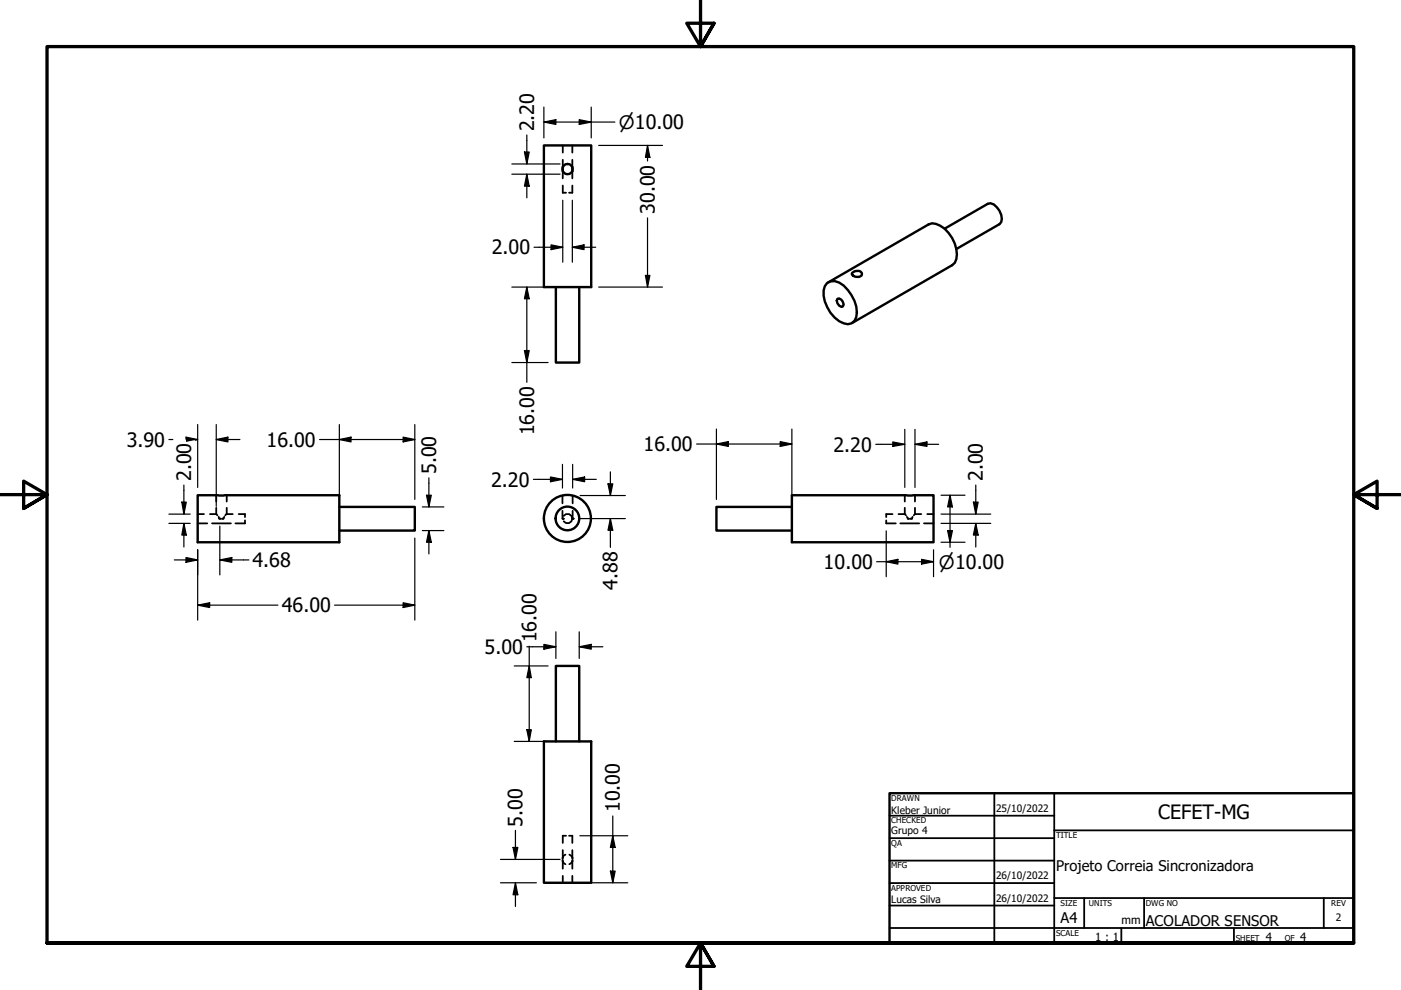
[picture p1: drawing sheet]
<svg xmlns="http://www.w3.org/2000/svg" width="297mm" height="210mm" viewBox="0 0 297 210" stroke-linecap="round" stroke-linejoin="round" font-family="sans-serif">
<!-- layer: Hidden (ANSI) -->
<g fill="none" stroke="#000" stroke-width=".38">
<path d="M119.3 39.3v1.6h.7M119.3 30.8v1.6M119.3 33.9v1.5M119.3 36.3v1.5M121.3 39.3v1.6h-.7M121.3 30.8v1.6M121.3 33.9v1.5M121.3 36.3v1.5M41.9 109h1.3M41.9 111h2M44.5 109h1.3M45 111h4"/>
<path d="M45.8 109l.3 .3M45.8 105v1.3M45.8 107.7v1.3M46.4 109.6l.1 .4M46.5 110h.3M47.1 110h.3M47.4 110h-.3M47.6 109.6l-.2 .4M48.1 109l-.3 .3M48.1 105v1.3M48.1 107.7v1.3M48.1 109h1.2"/>
<path d="M50.6 109h1.3v.6M51.9 110.3v.7h-2M119.3 108.3v1.7M119.3 105.1v1.6M119.5 109.4l.5-.4h.6l.6 .4 .1 .6-.1 .5-.6 .4h-.6l-.5-.4M121.4 105.1v1.6M121.4 108.3v1.7M187.9 110.3v.7h2M189.2 109h-1.3v.6M190.5 109h1.3M190.9 111h4M191.8 109l.3 .3"/>
<path d="M191.8 105v1.3M191.8 107.7v1.3M192.3 109.6l.2 .4M192.5 110h.2M193 110h.4M193.4 110h-.4M193.5 109.6l-.1 .4M194 109l-.3 .3M194 109h1.3M194 105v1.3M194 107.7v1.3M195.9 111h2"/>
<path d="M196.6 109h1.3M120 177.2h-.7v1.5M120.6 177.2h.7v1.5M119.3 182.3a1.01 1.01 0 0 0 .6 .9M119.3 180.2v1.8M119.3 182.3v1.9M119.3 185.7v1.5M119.9 181.2a.86 .86 0 0 0-.6 .8M120.7 181.2l.5 .4 .2 .4M121.3 180.2v1.8M121.3 182.3v1.9M121.3 185.7v1.5"/>
<path d="M121.4 182.3l-.1 .4-.6 .5"/>
</g>
<g fill="#000">
<circle cx="119.3" cy="110" r=".19"/>
<circle cx="121.3" cy="110" r=".19"/>
<circle cx="121.4" cy="110" r=".19"/>
</g>
<!-- layer: Visible (ANSI) -->
<g fill="none" stroke="#000" stroke-width=".51">
<path d="M115.3 30.8h10v30.1h-10zM119.3 35.4v.9M121.3 35.4v.9M175.4 60a2.75 2.75 0 0 1 3.5 .6 7.4 7.4 0 0 1 2.6 6.6 1.87 1.87 0 0 1-2.6 1.4 7.2 7.2 0 0 1-4.3-7l.3-.9zM175.6 59.9l21.2-12.3a3.2 3.2 0 0 1 3.5 .9 7.2 7.2 0 0 1 2.5 6.5l-.4 .7-.5 .5-21.2 12.3M180.7 57.9a1.46 1.46 0 0 1 2-.1 .6 .6 0 0 1-.6 .9 1.34 1.34 0 0 1-1.5-.6zM200.3 48.5l9.1-5.3 .6-.1a3.5 3.5 0 0 1 2.3 4l-.4 .4-9.1 5.3M117.9 60.9v16h4.9v-16M177.5 63.3a1.11 1.11 0 0 1 1.1 .5 1.11 1.11 0 0 1 .1 1.2 1.14 1.14 0 0 1-1.2-1.7zM41.9 105h30v10h-30zM71.9 107.5h16v5h-16M167.9 105h30v10h-30z"/>
<path d="M167.9 107.5h-16v5h16M115.3 157.2h10v30h-10zM117.9 157.2v-16h4.9v16"/>
<circle cx="120.4" cy="35.9" r="1.09"/>
<circle cx="120.3" cy="109.9" r="2.51"/>
<circle cx="120.3" cy="109.9" r="5"/>
</g>
<!-- layer: Border (ANSI) -->
<path d="M148.5 -.1v10l-2.9-5h5.8l-2.9 5 2.9-5M0 104.9h10l-5-2.9v5.8l5-2.9-5 2.9M297 104.9h-10l5-2.9v5.8l-5-2.9 5 2.9M10 199.9v-190h277v190h-277h277M151.4 204.9l-2.9-5 2.9 5h-5.8l2.9-5v10" fill="none" stroke="#000" stroke-width=".7"/>
<!-- layer: Title (ANSI) -->
<g fill="none" stroke="#000" stroke-width=".38">
<path d="M188.6 172.9h34.9M188.6 177.7h34.9M210.8 168.2v31.7M223.5 176.1h63.5M223.5 168.2v31.7M188.6 196.8h98.4M188.6 182.5h34.9M188.6 187.2h34.9M188.6 192h34.9M223.5 190.4h63.5M229.9 190.4v6.4M237.7 196.8v3.1"/>
<path d="M242.6 190.4v6.4M261.6 196.8v3.1M280.7 190.4v6.4"/>
</g>
<path d="M188.6 168.2h98.4v31.7h-98.4z" fill="none" stroke="#000" stroke-width=".51"/>
<!-- layer: Dimension (ANSI) -->
<g fill="none" stroke="#000" stroke-width=".25">
<path d="M108.5 34.8h10.2M108.5 36.9h10.2M111.2 32.2h1l-.5 2.6zM111.7 36.9l.5 2.6h-1zM111.7 28.6v6.2M111.7 36.9v5M115.3 25.9l2.6-.5v1zM115.3 25.9h15.1M115.3 22.7v6.5M122.8 25.4l2.5 .5-2.5 .5zM125.3 22.7v6.5M126.9 30.8h13.6"/>
<path d="M137.3 30.8l.5 2.6h-1zM137.3 30.8v3.3M113.2 52.4h6.1M116.8 51.9l2.5 .5-2.5 .5zM119.3 42.5v13.1M121.3 52.4l2.5-.5v1zM121.3 52.4h5M121.3 42.5v13.1M136.8 58.4h1l-.5 2.5zM137.3 46.2v14.7M108.5 60.9h7.7M108.5 76.9h7.7"/>
<path d="M111.2 74.3h1l-.5 2.6zM111.7 60.9l.5 2.4h-1zM111.7 60.9v20.2M126.9 60.9h13.6M35.8 93.2h.8M39.4 93.1v-.4l2.5 .5M41.4 93.2h.5l-.5 .1M41.9 90v13.3M45.8 93.2l2.5-.5v1zM45.8 93.2h5.1M45.8 90v17.4M67.8 93.2h20.1"/>
<path d="M71.9 93.2l2.5-.5v1zM71.9 90v15.9M85.5 92.7l2.4 .5-2.4 .5zM87.9 90v15.9M119.3 98.5v5M121.4 98.5v5M147.7 94.1h20.2M151.9 94.1l2.5-.5v1.1zM151.9 91v14.9M165.4 93.6l2.5 .5-2.5 .6zM167.9 91v14.9M185.7 94.2h6.1"/>
<path d="M189.3 93.7l2.5 .5-2.5 .5zM191.8 91v12.3M194 94.2l2.5-.5v1zM194 94.2h5M194 91v12.3M35.8 109h4.5M35.8 111h4.5M37 118.7h4.9M38.5 106.5h1l-.5 2.5zM39 111l.5 2.4h-1zM39 102.8v6.2M39 111v5"/>
<path d="M39.4 118.2l2.5 .5-2.5 .5zM41.9 116.6v14.9M46.6 118.7l2.5-.5v1zM46.6 118.7h6.2M46.6 111.5v10.4M87.9 114.1v17.4M89.5 112.5h4.6M89.5 107.5h4.6M90.4 105h1l-.5 2.5zM90.9 112.5l.5 2.5h-1zM90.9 101.3v6.2M90.9 112.5v4.9"/>
<path d="M113.1 101.6h6.2M116.7 101.1l2.6 .5-2.6 .5zM121.4 101.6l2.6-.5v1zM121.4 101.6h5M123 110h9.6M123 105.1h9.6M128.9 102.6h1l-.5 2.5zM129.4 110l.5 2.4h-1zM129.4 100v5.1M129.4 110v6M185.9 119.1h12M187.9 119.1l2.5-.5v1z"/>
<path d="M187.9 112.6v9.7M195.4 118.6l2.5 .5-2.5 .5zM197.9 116.6v5.7M199.5 109h10.6M199.5 111h10.6M199.5 105h5.1M199.5 115h5.1M200.9 112.5h1l-.5 2.5zM201.4 105l.5 2.5h-1zM201.4 105v11M206.4 106.5h1l-.5 2.5zM206.9 111l.5 2.4h-1z"/>
<path d="M206.9 102.8v6.2M206.9 111v5M41.9 128.3l2.5-.5v1zM41.9 128.3h17M70.9 128.3h17M85.5 127.8l2.4 .5-2.4 .5zM111.7 137.1h6.2M112.2 137v20.2M115.3 136.6l2.6 .5-2.6 .5zM117.9 134v5.6M122.8 137.1l2.5-.5v1zM122.8 137.1h5"/>
<path d="M122.8 134v5.6M109 141.2h7.2M109 157.2h7.2M111.7 154.7h.9l-.4 2.5zM112.2 141.2l.4 2.5h-.9zM108.8 179.7h1l-.5 2.5zM109.3 176.1v6.1M122.9 177.2h10.2M129.9 177.2l.5 2.5h-1zM129.9 173v14.2M106.1 187.2h7.6M106.1 182.2h12.6"/>
<path d="M109.3 187.2l.5 2.5h-1zM109.3 187.2v5M122.9 187.2h10.2M129.4 184.7h1l-.5 2.5z"/>
</g>
<g fill="#000">
<path d="M111.2 32.2h1l-.5 2.6z" fill-rule="evenodd"/>
<path d="M111.7 36.9l.5 2.6h-1z" fill-rule="evenodd"/>
<path d="M115.3 25.9l2.6-.5v1z" fill-rule="evenodd"/>
<path d="M122.8 25.4l2.5 .5-2.5 .5z" fill-rule="evenodd"/>
<path d="M137.3 30.8l.5 2.6h-1z" fill-rule="evenodd"/>
<path d="M116.8 51.9l2.5 .5-2.5 .5z" fill-rule="evenodd"/>
<path d="M121.3 52.4l2.5-.5v1z" fill-rule="evenodd"/>
<path d="M136.8 58.4h1l-.5 2.5z" fill-rule="evenodd"/>
<path d="M111.2 74.3h1l-.5 2.6z" fill-rule="evenodd"/>
<path d="M111.7 60.9l.5 2.4h-1z" fill-rule="evenodd"/>
<path d="M39.4 92.7l2.5 .5-2.5 .5z" fill-rule="evenodd"/>
<path d="M45.8 93.2l2.5-.5v1z" fill-rule="evenodd"/>
<path d="M71.9 93.2l2.5-.5v1z" fill-rule="evenodd"/>
<path d="M85.5 92.7l2.4 .5-2.4 .5z" fill-rule="evenodd"/>
<path d="M151.9 94.1l2.5-.5v1.1z" fill-rule="evenodd"/>
<path d="M165.4 93.6l2.5 .5-2.5 .6z" fill-rule="evenodd"/>
<path d="M189.3 93.7l2.5 .5-2.5 .5z" fill-rule="evenodd"/>
<path d="M194 94.2l2.5-.5v1z" fill-rule="evenodd"/>
<path d="M38.5 106.5h1l-.5 2.5z" fill-rule="evenodd"/>
<path d="M39.4 118.2l2.5 .5-2.5 .5z" fill-rule="evenodd"/>
<path d="M39 111l.5 2.4h-1z" fill-rule="evenodd"/>
<path d="M46.6 118.7l2.5-.5v1z" fill-rule="evenodd"/>
<path d="M90.4 105h1l-.5 2.5z" fill-rule="evenodd"/>
<path d="M90.9 112.5l.5 2.5h-1z" fill-rule="evenodd"/>
<path d="M116.7 101.1l2.6 .5-2.6 .5z" fill-rule="evenodd"/>
<path d="M121.4 101.6l2.6-.5v1z" fill-rule="evenodd"/>
<path d="M128.9 102.6h1l-.5 2.5z" fill-rule="evenodd"/>
<path d="M129.4 110l.5 2.4h-1z" fill-rule="evenodd"/>
<path d="M187.9 119.1l2.5-.5v1z" fill-rule="evenodd"/>
<path d="M195.4 118.6l2.5 .5-2.5 .5z" fill-rule="evenodd"/>
<path d="M200.9 112.5h1l-.5 2.5z" fill-rule="evenodd"/>
<path d="M201.4 105l.5 2.5h-1z" fill-rule="evenodd"/>
<path d="M206.4 106.5h1l-.5 2.5z" fill-rule="evenodd"/>
<path d="M206.9 111l.5 2.4h-1z" fill-rule="evenodd"/>
<path d="M41.9 128.3l2.5-.5v1z" fill-rule="evenodd"/>
<path d="M85.5 127.8l2.4 .5-2.4 .5z" fill-rule="evenodd"/>
<path d="M115.3 136.6l2.6 .5-2.6 .5z" fill-rule="evenodd"/>
<path d="M122.8 137.1l2.5-.5v1z" fill-rule="evenodd"/>
<path d="M111.7 154.7h.9l-.4 2.5z" fill-rule="evenodd"/>
<path d="M112.2 141.2l.4 2.5h-.9z" fill-rule="evenodd"/>
<path d="M108.8 179.7h1l-.5 2.5z" fill-rule="evenodd"/>
<path d="M129.9 177.2l.5 2.5h-1z" fill-rule="evenodd"/>
<path d="M109.3 187.2l.5 2.5h-1z" fill-rule="evenodd"/>
<path d="M129.4 184.7h1l-.5 2.5z" fill-rule="evenodd"/>
</g>
<g font-size="4.2">
<text x="113.2" y="27.8" transform="rotate(-90 113.2 27.8)">2.20</text>
<text x="138.8" y="45.4" transform="rotate(-90 138.8 45.4)">30.00</text>
<text x="104.3" y="53.9">2.00</text>
<text x="26.9" y="94.7">3.90</text>
<text x="56.5" y="94.7">16.00</text>
<text x="113.2" y="92.3" transform="rotate(-90 113.2 92.3)">16.00</text>
<text x="136.5" y="95.7">16.00</text>
<text x="176.7" y="95.7">2.20</text>
<text x="92.5" y="100.6" transform="rotate(-90 92.5 100.6)">5.00</text>
<text x="40.5" y="102" transform="rotate(-90 40.5 102)">2.00</text>
<text x="104.1" y="103.2">2.20</text>
<text x="208.4" y="102" transform="rotate(-90 208.4 102)">2.00</text>
<text x="53.5" y="120.2">4.68</text>
<text x="130.9" y="125" transform="rotate(-90 130.9 125)">4.88</text>
<text x="174.6" y="120.6">10.00</text>
<text x="59.8" y="129.8">46.00</text>
<text x="113.7" y="136.2" transform="rotate(-90 113.7 136.2)">16.00</text>
<text x="102.7" y="138.7">5.00</text>
<text x="131.4" y="172.2" transform="rotate(-90 131.4 172.2)">10.00</text>
<text x="245.6" y="173.6">CEFET-MG</text>
<text x="110.8" y="175.3" transform="rotate(-90 110.8 175.3)">5.00</text>
</g>
<g font-size="3.9">
<text x="131.2" y="27.3">⌀10.00</text>
<text x="199.1" y="120.6">⌀10.00</text>
</g>
<g font-size="3.1">
<text x="223.9" y="184.6">Projeto Correia Sincronizadora</text>
<text x="224.9" y="195.7">A4</text>
<text x="243" y="196.3">ACOLADOR SENSOR</text>
</g>
<g font-size="2.4">
<text x="237.8" y="196">mm</text>
<text x="232.2" y="199.6">1 : 1</text>
<text x="268.4" y="199.5">4</text>
<text x="275.7" y="199.5">4</text>
</g>
<g font-size="2.2">
<text x="189" y="172.5">Kleber Junior</text>
<text x="211.2" y="172.2">25/10/2022</text>
<text x="189" y="176.9">Grupo 4</text>
<text x="189" y="191.6">Lucas Silva</text>
<text x="211.2" y="186.5">26/10/2022</text>
<text x="211.2" y="191.2">26/10/2022</text>
<text x="283.2" y="195.3">2</text>
</g>
<g font-size="1.7">
<text x="189" y="169.8">DRAWN</text>
<text x="189" y="174.6">CHECKED</text>
<text x="189" y="179.4">QA</text>
<text x="223.9" y="177.7">TITLE</text>
<text x="189" y="184.1">MFG</text>
<text x="189" y="188.9">APPROVED</text>
<text x="224.9" y="192.1">SIZE</text>
<text x="230.8" y="192.1">UNITS</text>
<text x="243" y="192.1">DWG NO</text>
<text x="282.3" y="192.1">REV</text>
<text x="223.9" y="198.4">SCALE</text>
<text x="262" y="199.5">SHEET</text>
<text x="272.4" y="199.5">OF</text>
</g>
</svg>
